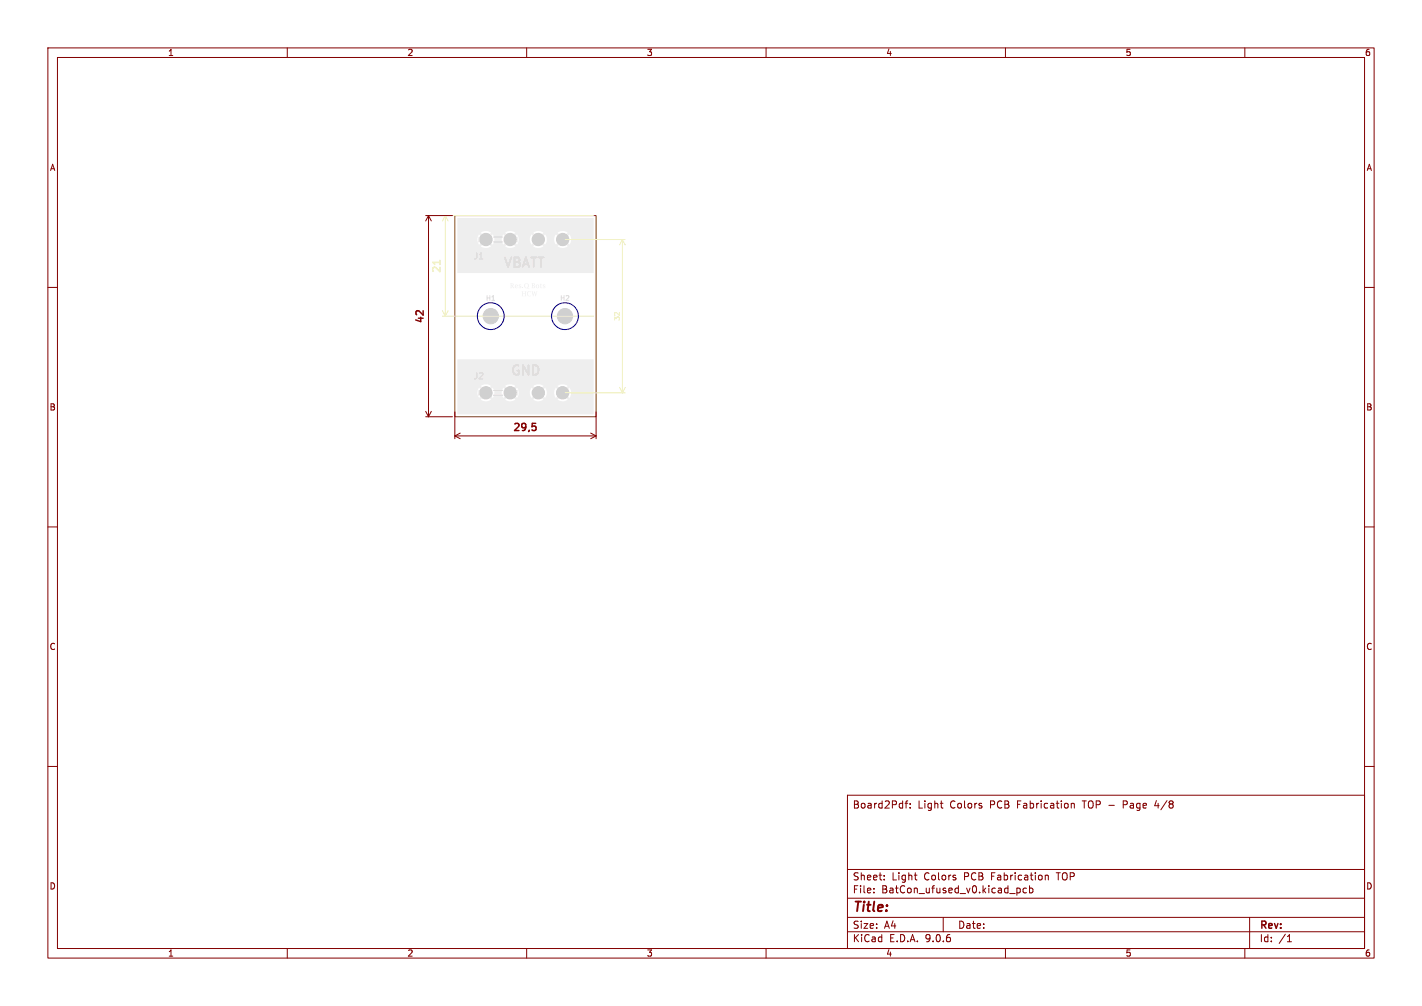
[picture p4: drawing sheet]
<svg xmlns="http://www.w3.org/2000/svg" width="297mm" height="210mm" viewBox="0 0 297 210" stroke-linecap="round" stroke-linejoin="round" font-family="sans-serif">
<g fill="#eee">
<path d="M106.6 59.1l.6 .1v.3l-.1 .2 .3 .5h-.2l-.3-.5v.5h-.3l.1-.6h.1a.23 .23 0 0 0 .3-.2 .23 .23 0 0 0-.3-.2v.4h-.1z"/>
<path d="M107.6 59.5l.3-.1 .2 .3v.1h-.4l.1 .3 .3-.1-.4 .1a.24 .24 0 0 1-.1-.2 .24 .24 0 0 1 .1-.2h.3v-.2h-.2l-.3 .2z"/>
<path d="M108.4 59.5l.4-.1v.2l-.2-.1-.1 .1a.28 .28 0 0 1 .4 .2 .28 .28 0 0 1-.2 .4l-.4-.1v-.1l.3 .1 .1-.1-.3-.3z"/>
<path d="M109.1 60h.2v.2h-.2z"/>
<path d="M109.6 59.3a.52 .52 0 0 1 .8 .1 .52 .52 0 0 1-.3 .7l.5 .2h-.1a.96 .96 0 0 1-1-.7h.1a.36 .36 0 0 0 .4 .5 .36 .36 0 0 0 .3-.6 .33 .33 0 0 0-.4-.3 .33 .33 0 0 0-.3 .4h-.1z"/>
<path d="M111 59.1l.7 .1v.3l-.2 .1a.27 .27 0 0 1 .2 .3 .27 .27 0 0 1-.3 .3h-.4l.3-.1a.23 .23 0 0 0 .3-.2 .23 .23 0 0 0-.3-.2v.4h-.2v-.5h.2a.21 .21 0 0 0 .2-.2 .21 .21 0 0 0-.2-.2v.4h-.2z"/>
<path d="M112 59.5a.37 .37 0 0 1 .6 0 .37 .37 0 0 1-.2 .6 .37 .37 0 0 1-.5-.3h.1a.25 .25 0 0 0 .4 .3 .25 .25 0 0 0 .1-.5l-.3-.1-.3 .3z"/>
<path d="M112.9 59.3l.3 .1-.2 .1v.5l.2 .1-.3-.1-.1-.5z"/>
<path d="M113.4 59.5l.5-.1v.2l-.3-.1-.1 .1a.28 .28 0 0 1 .4 .2 .28 .28 0 0 1-.2 .4l-.3-.1v-.1l.2 .1 .2-.1-.4-.3z"/>
<path d="M109 60.8h.3l-.1 .5h.5l-.1-.5h.3v1h-.3l.1-.5h-.5l.1 .5h-.3z"/>
<path d="M110.2 60.9l.5-.1h.2v.2a.42 .42 0 0 0-.6 .1 .42 .42 0 0 0 0 .6 .42 .42 0 0 0 .6 0 .51 .51 0 0 1-.7 0 .51 .51 0 0 1 0-.8z"/>
<path d="M111 60.8h.3l.1 .8 .3-.8 .2 .8 .2-.7-.1-.1h.2l-.3 1-.3-.7-.3 .7z"/>
</g>
<g fill="#eee" stroke="#eee" stroke-width=".21">
<circle cx="117.5" cy="82" r="1.27"/>
<circle cx="112.4" cy="82" r="1.27"/>
<circle cx="117.5" cy="50" r="1.27"/>
<circle cx="112.4" cy="50" r="1.27"/>
<circle cx="101.5" cy="82" r="1.27"/>
<circle cx="106.6" cy="82" r="1.27"/>
<circle cx="101.5" cy="50" r="1.27"/>
<circle cx="106.6" cy="50" r="1.27"/>
</g>
<g fill="#eee">
<path d="M95.5 75.1h28.5l-.1 11.4-28.4-.1v-4.5h4.2l.1 .7 .3 .5 .6-.7 .4 .4-.7 .6a1.76 1.76 0 0 0 2.2 0l-.7-.6 .3-.4 .7 .7 .3-.5 .1-.7h1.5l.1 .7 .2 .5 .7-.7 .4 .4-.7 .6a1.76 1.76 0 0 0 2.1 0l-.6-.6 .3-.4 .7 .7 .2-.5 .1-.7h2.4l.1 .7 .2 .5 .7-.7 .3 .4-.6 .6a1.76 1.76 0 0 0 2.1 0l-.7-.6 .4-.4 .7 .7 .2-.5 .1-.7h1.5l.1 .7 .3 .5 .7-.7 .3 .4-.7 .6a1.76 1.76 0 0 0 2.2 0l-.7-.6 .4-.4 .6 .7a1.76 1.76 0 0 0 0-2.2l-.6 .7-.4-.4 .7-.6a1.76 1.76 0 0 0-2.2 0l.7 .6-.3 .4-.7-.7-.4 1h-1.5l-.3-1-.7 .7-.4-.4 .7-.6a1.76 1.76 0 0 0-2.1 0l.6 .6-.3 .4-.7-.7-.3 1h-2.4l-.3-1-.7 .7-.3-.4 .6-.6a1.76 1.76 0 0 0-2.1 0l.7 .6-.4 .4-.7-.7-.3 1h-1.5l-.4-1-.7 .7-.3-.4 .7-.6a1.76 1.76 0 0 0-2.2 0l.7 .6-.4 .4-.6-.7-.4 1h-4.2z"/>
<path d="M95.5 45.6h28.5l-.1 11.4h-28.3l-.1-7.1h4.2l.1 .7 .3 .5 .6-.7 .4 .4-.7 .6a1.76 1.76 0 0 0 2.2 0l-.7-.6 .3-.4 .7 .7 .3-.5 .1-.7h1.5l.1 .7 .2 .5 .7-.7 .4 .4-.7 .6a1.76 1.76 0 0 0 2.1 0l-.6-.6 .3-.4 .7 .7 .2-.5 .1-.7h2.4l.1 .7 .2 .5 .7-.7 .3 .4-.6 .6a1.76 1.76 0 0 0 2.1 0l-.7-.6 .4-.4 .7 .7 .2-.5 .1-.7h1.5l.1 .7 .3 .5 .7-.7 .3 .4-.7 .6a1.76 1.76 0 0 0 2.2 0l-.7-.6 .4-.4 .6 .7a1.76 1.76 0 0 0 0-2.2l-.6 .7-.4-.4 .7-.6a1.76 1.76 0 0 0-2.2 0l.7 .6-.3 .4-.7-.7-.4 1h-1.5l-.3-1-.7 .7-.4-.4 .7-.6a1.76 1.76 0 0 0-2.1 0l.6 .6-.3 .4-.7-.7-.3 1h-2.4l-.3-1-.7 .7-.3-.4 .6-.6a1.76 1.76 0 0 0-2.1 0l.7 .6-.4 .4-.7-.7-.3 1h-1.5l-.4-1-.7 .7-.3-.4 .7-.6a1.76 1.76 0 0 0-2.2 0l.7 .6-.4 .4-.6-.7-.4 1h-4.2z"/>
</g>
<g fill="#fff" stroke="#fff" stroke-width=".21">
<circle cx="118" cy="66" r="1.6"/>
<circle cx="102.5" cy="66" r="1.6"/>
<circle cx="117.5" cy="82" r=".85"/>
<circle cx="112.4" cy="82" r=".85"/>
<circle cx="117.5" cy="50" r=".85"/>
<circle cx="112.4" cy="50" r=".85"/>
<circle cx="101.5" cy="82" r=".85"/>
<circle cx="106.6" cy="82" r=".85"/>
<circle cx="101.5" cy="50" r=".85"/>
<circle cx="106.6" cy="50" r=".85"/>
</g>
<g fill="#d0d0d0" stroke="#d0d0d0" stroke-width=".21">
<circle cx="118" cy="66" r="1.6"/>
<circle cx="102.5" cy="66" r="1.6"/>
<circle cx="117.5" cy="82" r="1.27"/>
<circle cx="112.4" cy="82" r="1.27"/>
<circle cx="117.5" cy="50" r="1.27"/>
<circle cx="112.4" cy="50" r="1.27"/>
<circle cx="101.5" cy="82" r="1.27"/>
<circle cx="106.6" cy="82" r="1.27"/>
<circle cx="101.5" cy="50" r="1.27"/>
<circle cx="106.6" cy="50" r="1.27"/>
</g>
<path d="M105.5 53.7l.6 2 .7-2M107.5 53.7h.6l.3 .2 .1 .4-.4 .4a.53 .53 0 0 1 .5 .5 .53 .53 0 0 1-.4 .5h-.7zM107.5 54.7h.6M109.2 55.7l.6-2 .7 2M109.4 55.2h.9M110.9 53.7h1.1M111.5 53.7v2M112.4 53.7h1.1M113 53.7v2M108.3 76.3a.98 .98 0 0 0-1.2 .7 .98 .98 0 0 0 .7 1.2l.6-.2v-.6h-.4M110.4 76.2v2l-1.2-2v2M111.3 76.2a1.01 1.01 0 0 1 1.2 1 1.01 1.01 0 0 1-1.2 1z" fill="none" stroke="#ddd" stroke-width=".4"/>
<path d="M99.6 52.8l-.1 1.1-.4 .2M100.1 54.1h.7M100.1 53.2l.4-.4v1.3M99.6 77.8l-.1 1.1-.4 .2M100.1 77.9l.5-.1 .2 .4-.7 .9h.7" fill="none" stroke="#ddd" stroke-width=".25"/>
<path d="M100.1 49.5l-.1 1M103 49.5h2M103 50.5h2M108 49.5v1M100.1 81.5l-.1 1M103 81.5h2M103 82.5h2M108 81.5v1" fill="none" stroke="#ddd" stroke-width=".21"/>
<path d="M95 45h29.5v42h-29.5z" fill="none" stroke="#804000" stroke-width=".21"/>
<g fill="none" stroke="#efefba" stroke-width=".21">
<path d="M92.4 45h31.6M93 45v21M93 45l.6 1.1M93 45l-.6 1.1M118 50h12.6M130 50v32M130 50l.6 1.1M130 50l-.6 1.1M92.4 64.9l.6 1.1M92.4 66h31.6M93.6 64.9l-.6 1.1M118 82h12.6"/>
<path d="M129.4 80.9l.6 1.1M130.6 80.9l-.6 1.1"/>
</g>
<path d="M91.9 54.4v.8" fill="none" stroke="#efefba" stroke-width=".3"/>
<g fill="none" stroke="#00008a" stroke-width=".21">
<circle cx="102.5" cy="66" r="2.8"/>
<circle cx="118" cy="66" r="2.8"/>
</g>
<g fill="none" stroke="#830000" stroke-width=".21">
<path d="M10 10h277v190h-277zM12 12h273v186h-273zM60 10v2M110 10v2M160 10v2M210 10v2M260 10v2M88.9 45h5.6M89.5 45v42M89.5 45l.6 1.1M89.5 45l-.6 1.1M10 60h2"/>
<path d="M285 60h2M88.9 87h5.6M88.9 85.9l.6 1.1M90.1 85.9l-.6 1.1M95 86v5.6M95 91h29.5M95 91l1.1 .6M96.1 90.4l-1.1 .6M123.4 90.4l1.1 .6M124.5 86v5.6M124.5 91l-1.1 .6M10 110h2"/>
<path d="M285 110h2M10 160h2M177 166h108v32h-108zM189 167.7h.6M189.6 167.2l-.4 .2v1.3M190.1 168.6v.1M190.1 167.8v.1M196.4 167.7h.6M196.8 168.7h.2M223.7 167.8l.3-.1 .3 .1 .1 .9M223.7 167.7v1M234.6 168h.6"/>
<path d="M235.2 167.2h-.6v1.5M241.5 167.1l-.3 1.1h.9M285 160h2M60 198v2M110 198v2M160 198v2M177 194.5h108M177 191.5h108M177 187.5h108M177 181.5h108M182.5 186.3v.1M182.5 185.5v.1"/>
<path d="M184.7 183.6v.1M184.7 182.8v.1M191 182.7h.5M191.4 183.7h.1M197 191.5v3M210 198v2M212.4 185.5l.4-.1 .3 .3-.1 .6h-.6M214.4 185.5l-.4-.1-.3 .3 .1 .6h.6M215 185.5l.5-.1 .2 .3-.1 .6h-.6M215 184.9v1.5M218.3 182.8l.2-.1 .4 .1 .1 .9M218.3 182.7v1"/>
<path d="M260 198v2M261 191.5v6.5M268.9 196.6h.8M269 195.5l.3-.4v1.5"/>
</g>
<path d="M111.2 88.4h.7M111.3 88.9h.4l.3 .3-.1 .5-.6 .2" fill="none" stroke="#830000" stroke-width=".3"/>
<text font-size="2.8" fill="#830000" x="178" y="190.9">Title:</text>
<text font-size="2.1" fill="#efefba" x="92.4" y="57.2" transform="rotate(-90 92.4 57.2)">21</text>
<g font-size="2.1" fill="#830000">
<text x="88.9" y="67.7" transform="rotate(-90 88.9 67.7)">42</text>
<text x="107" y="90.4">29,5</text>
<text x="178" y="169">Board2Pdf:</text>
<text x="191.7" y="169">Light</text>
<text x="198.4" y="169">Colors</text>
<text x="206.9" y="169">PCB</text>
<text x="212.7" y="169">Fabrication</text>
<text x="226.5" y="169">TOP -</text>
<text x="235.2" y="169">Page</text>
<text x="242" y="169">4/8</text>
<text x="178" y="184">Sheet:</text>
<text x="186.2" y="184">Light</text>
<text x="193" y="184">Colors</text>
<text x="201.5" y="184">PCB</text>
<text x="207.2" y="184">Fabrication</text>
<text x="221.1" y="184">TOP</text>
<text x="178" y="186.7">File:</text>
<text x="184.1" y="186.7">BatCon_ufused_v0.kicad_pcb</text>
<text x="178" y="196.9">KiCad</text>
<text x="178" y="194.1">Size:</text>
<text x="184.7" y="194.1">A4</text>
<text x="185.7" y="196.9">E.D.A.</text>
<text x="193.3" y="196.9">9.0.6</text>
<text x="200" y="194.1">Date:</text>
<text x="263" y="194.3">Rev:</text>
<text x="263" y="196.9">Id:</text>
<text x="267.1" y="196.9">/1</text>
</g>
<g font-size="1.8" fill="#830000">
<text x="35" y="11.9">1</text>
<text x="85" y="11.9">2</text>
<text x="135" y="11.9">3</text>
<text x="185" y="11.9">4</text>
<text x="235" y="11.9">5</text>
<text x="285" y="11.9">6</text>
<text x="10.3" y="35.9">A</text>
<text x="285.4" y="35.9">A</text>
<text x="10.3" y="85.9">B</text>
<text x="285.3" y="85.9">B</text>
<text x="10.3" y="135.9">C</text>
<text x="285.3" y="135.9">C</text>
<text x="10.3" y="185.9">D</text>
<text x="285.3" y="185.9">D</text>
<text x="35" y="199.9">1</text>
<text x="85" y="199.9">2</text>
<text x="135" y="199.9">3</text>
<text x="185" y="199.9">4</text>
<text x="235" y="199.9">5</text>
<text x="285" y="199.9">6</text>
</g>
<g font-size="1.4" fill="#ddd">
<text x="101.4" y="63">H1</text>
<text x="116.9" y="63">H2</text>
</g>
<text font-size="1.4" fill="#efefba" x="129.5" y="67" transform="rotate(-90 129.5 67)">32</text>
</svg>
